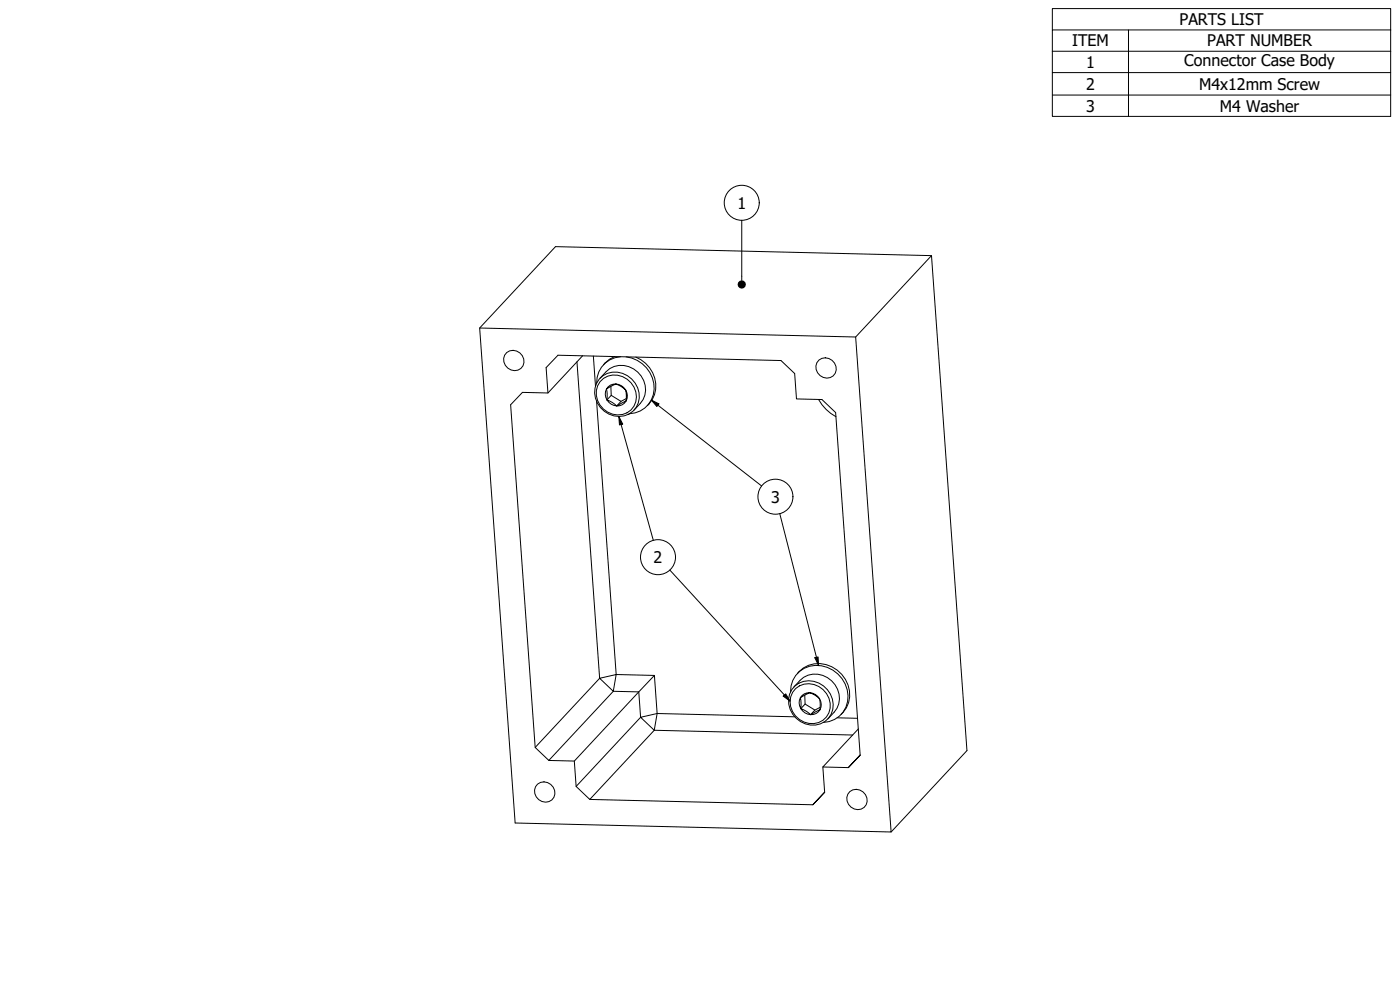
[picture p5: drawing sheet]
<svg xmlns="http://www.w3.org/2000/svg" width="420mm" height="297mm" viewBox="0 0 420 297" stroke-linecap="round" stroke-linejoin="round" font-family="sans-serif">
<!-- layer: Visible Narrow (ISO) -->
<path d="M245.7 119.9a13.1 13.1 0 0 0 5.2 5.1" fill="none" stroke="#000" stroke-width=".3"/>
<!-- layer: Visible (ISO) -->
<g fill="none" stroke="#000" stroke-width=".3">
<path d="M279.6 76.7l-22.8 24.4-112.8-2.7M152.1 105.8a3.2 3.2 0 0 1 4.3 .4 3.2 3.2 0 0 1-.1 4.3 3.2 3.2 0 0 1-4.3-.4 3.2 3.2 0 0 1 .1-4.3zM164.4 117.9l-.5-7.6 3.6-3.7 66.9 1.6 4.1 3.9 .5 7.6 7.7 .2 4.1 3.9 7.3 102.8-3.5 3.7 3.5-3.8M173.2 108.6l6.8 94.9 4.1 3.9 .8-5-4.9 1.1-19.4 20.8 4.1 3.9 19.4-20.8 7.6 .2-19.3 20.7 .5 7.7M174.8 106.8l-10.4 11.1-7.6-.2-3.6 3.7 7.4 102.9M178.1 106.8l.6 9M179.9 113.7a7.1 7.1 0 0 1 7.9-1.3 7.1 7.1 0 0 1 4.1 7 6.3 6.3 0 0 1-4.1 5.3 6.3 6.3 0 0 1-6.4-1.3 6.9 6.9 0 0 1-1.5-9.7zM180 113.5a7.6 7.6 0 0 1 7.2-3.8 7.1 7.1 0 0 1 5 11.3l-1.9 2.1M180.1 114.5a6.3 6.3 0 0 1 10.7 3.1 5.5 5.5 0 0 1-2.1 6 5.5 5.5 0 0 1-6.3 .1 6.3 6.3 0 0 1-2.3-9.2zM182.5 116l-.5 .7 .2 3.3a2.61 2.61 0 0 1 1.4-4.2l1.2-.6-.8 .1zM183.3 115.9l.1 2.7 3 1.8 1.6-.8M183.4 118.6l-1.2 1.4"/>
<path d="M184.5 107l-1.6 .8-1.8 1.6M184.8 115.2a3.4 3.4 0 0 1 3.3 2.4 3.4 3.4 0 0 1-1.4 3.9 3.5 3.5 0 0 1-4.5-1.5l1.6 .8 1.3 1 2.8-1.5 .1-1.8a2.12 2.12 0 0 0-1.6-2.5zM186.2 107a7.6 7.6 0 0 0-7.1 7.9M187.9 107.1a9.3 9.3 0 0 1 7.6 12.8 7.6 7.6 0 0 1-6.6 4.2M190.8 107.1a8.9 8.9 0 0 1 3.5 14.6M245.8 108a3.2 3.2 0 0 1 4.3 .5 3.2 3.2 0 0 1-.1 4.3 3.2 3.2 0 0 1-4.2-.5 3.2 3.2 0 0 1 0-4.3zM256.8 101.1l10.6 148.5-112.8-2.7-10.6-148.5 22.7-24.4 112.9 2.7 10.6 148.5-22.8 24.4M179 120.5l5.9 81.9 11.5 .3 .8 11.4-4.9 1.1 4 3.9 .9-5 41.3 1M186.4 120.4l-1.3 1.4M196.4 202.7l-4.7 4.9 .6 7.6-19.4 20.8 4.1 3.9 19.3-20.8 59.6 1.4M237.3 207.6a8 8 0 0 1 4.3-7.2 8 8 0 0 1 8.4 .7 8.8 8.8 0 0 1 1.9 13.8l-1.4 1-1.6 .6-1.8 .3M238.2 206.1a7.6 7.6 0 0 1 7.2-3.8 7.1 7.1 0 0 1 4.9 11.4l-1.8 2"/>
<path d="M238.6 205.8a7.1 7.1 0 0 1 9.1 .5 7.1 7.1 0 0 1 1 9.2 7.1 7.1 0 0 1-8 1.3 7.1 7.1 0 0 1-4-7l.3-1.5 .6-1.4zM238.8 206.6a6.4 6.4 0 0 1 8.2 .3 6.4 6.4 0 0 1 1 8.2 6.4 6.4 0 0 1-7.6 1.1 6.4 6.4 0 0 1-3.1-7.1l.6-1.4zM239.3 202.1a8.8 8.8 0 0 1 14.4 1.8 8.3 8.3 0 0 1-1.2 10.4M240.7 208.7a3.4 3.4 0 0 1 5.3 .9l-1.4-1-1.6-.8-2.8 1.5 .1 3.3 1.6 .8 1.4 1a3.5 3.5 0 0 1-3.1-2.1 3.5 3.5 0 0 1 .5-3.6zM241.5 208.6l.1 2.6 3 1.9 1.5-.9M241.6 211.2l-1.3 1.4M244.6 213.1l-1.3 1.3M246 209.6l.2 2.4a2.43 2.43 0 0 1-2.9 2.4l2.8-1.5a3.3 3.3 0 0 0-.1-3.3zM251.3 215.4l6.1 .1M257.6 218.7l-10.7 11.4 7.7 .2M161.3 235.3a3.2 3.2 0 0 1 4.3 .4 3.2 3.2 0 0 1 0 4.3 3.2 3.2 0 0 1-4.3-.4 3.2 3.2 0 0 1 0-4.3zM164.7 228.2l7.7 .1"/>
<path d="M177 239.9l66.9 1.6M246.9 230.1l.6 7.6-3.6 3.8 3.6-3.8M255.1 237.5a3.2 3.2 0 0 1 4.3 .4 3.2 3.2 0 0 1-.1 4.4 3.2 3.2 0 0 1-4.3-.5 3.2 3.2 0 0 1 .1-4.3z"/>
</g>
<!-- layer: Symbol (ISO) -->
<g fill="none" stroke="#000" stroke-width=".3">
<path d="M315.8 9v-6.4h101.6v6.4M315.8 15.4h101.6M338.7 9v25.9M417.4 9h-101.6v6.4M417.4 9v25.9h-101.6v-19.5M315.8 21.8h101.6M315.8 28.5h101.6M222.6 66.1v18M185.7 125l1.2 2.2-1 .3zM185.7 125l10.4 37.1M195.5 120l2.2 1.2-.6 .8zM195.5 120l33.1 25.8"/>
<path d="M234 154.1l11.7 45.6M201 171l36.1 39.4M244.5 197.4l1-.3 .2 2.6zM235.1 208.9l.7-.7 1.3 2.2z"/>
<circle cx="222.6" cy="60.8" r="5.3"/>
<circle cx="232.7" cy="149" r="5.3"/>
<circle cx="197.5" cy="167.2" r="5.3"/>
</g>
<g fill="#000">
<path d="M185.7 125l1.2 2.2-1 .3z" fill-rule="evenodd"/>
<path d="M195.5 120l2.2 1.2-.6 .8z" fill-rule="evenodd"/>
<path d="M244.5 197.4l1-.3 .2 2.6z" fill-rule="evenodd"/>
<path d="M235.1 208.9l.7-.7 1.3 2.2z" fill-rule="evenodd"/>
<circle cx="222.6" cy="85.4" r="1.25"/>
</g>
<g font-size="4.8">
<text x="354" y="7.5">PARTS LIST</text>
<text x="321.7" y="13.9">ITEM</text>
<text x="362.3" y="13.9">PART NUMBER</text>
<text x="325.9" y="20.3">1</text>
<text x="355.4" y="19.9">Connector Case Body</text>
<text x="325.9" y="26.9">2</text>
<text x="359.9" y="26.9">M4x12mm Screw</text>
<text x="325.9" y="33.5">3</text>
<text x="366.1" y="33.5">M4 Washer</text>
<text x="221.3" y="62.6">1</text>
<text x="231.4" y="150.8">3</text>
<text x="196.2" y="169">2</text>
</g>
</svg>
